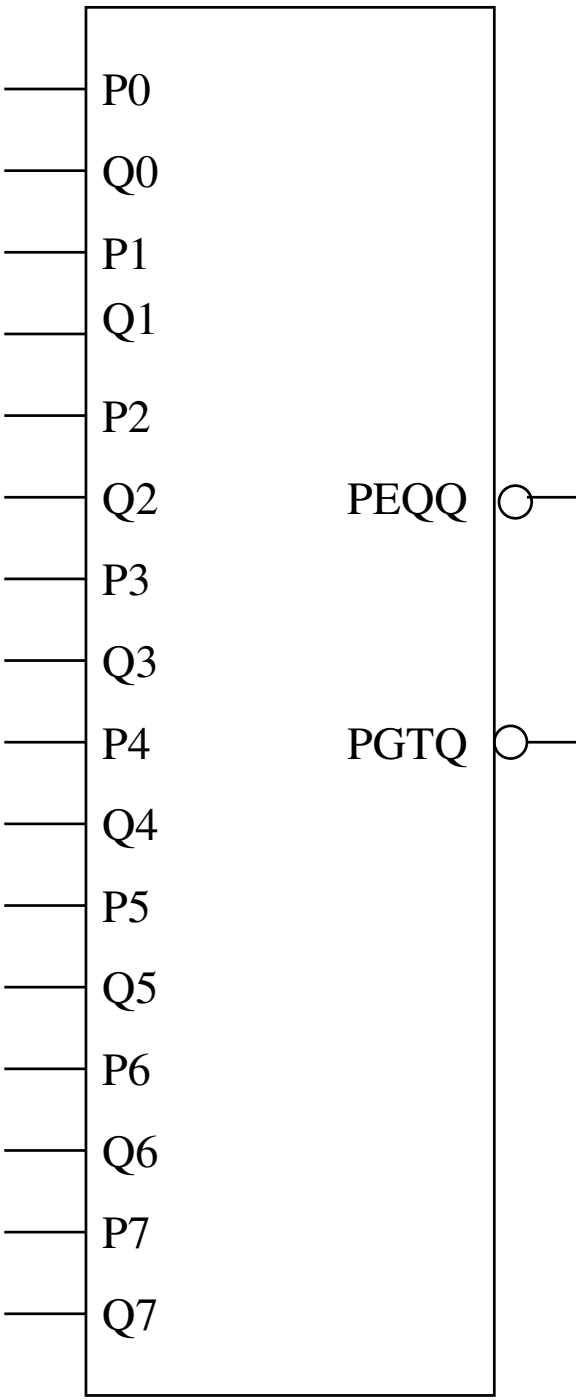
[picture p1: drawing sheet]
<svg xmlns="http://www.w3.org/2000/svg" width="36mm" height="86mm" viewBox="0 0 36 86" stroke-linecap="round" stroke-linejoin="round" font-family="sans-serif">
<g fill="none" stroke="#000" stroke-width=".17">
<path d="M.3 10.4h5M.3 15.4h5M.3 5.4h5M5.3 .4h25v85h-25zM.3 20.4h5M.3 25.4h5M.3 30.4h5M.3 35.4h5M32.3 30.4h3M.3 40.4h5M.3 45.4h5M.3 50.4h5"/>
<path d="M.3 55.4h5M32.3 45.4h3M.3 60.4h5M.3 65.4h5M.3 70.4h5M.3 75.4h5M.3 80.4h5"/>
<circle cx="31.6" cy="30.7" r="1"/>
<circle cx="31.3" cy="45.4" r="1"/>
</g>
<g font-size="2.8">
<text x="6.3" y="6.4">P0</text>
<text x="6.3" y="11.4">Q0</text>
<text x="6.3" y="16.4">P1</text>
<text x="6.3" y="20.4">Q1</text>
<text x="6.3" y="26.4">P2</text>
<text x="6.3" y="31.4">Q2</text>
<text x="21.3" y="31.4">PEQQ</text>
<text x="6.3" y="36.4">P3</text>
<text x="6.3" y="41.4">Q3</text>
<text x="6.3" y="46.4">P4</text>
<text x="21.3" y="46.4">PGTQ</text>
<text x="6.3" y="51.4">Q4</text>
<text x="6.3" y="56.4">P5</text>
<text x="6.3" y="61.4">Q5</text>
<text x="6.3" y="66.4">P6</text>
<text x="6.3" y="71.4">Q6</text>
<text x="6.3" y="76.4">P7</text>
<text x="6.3" y="81.4">Q7</text>
</g>
</svg>
